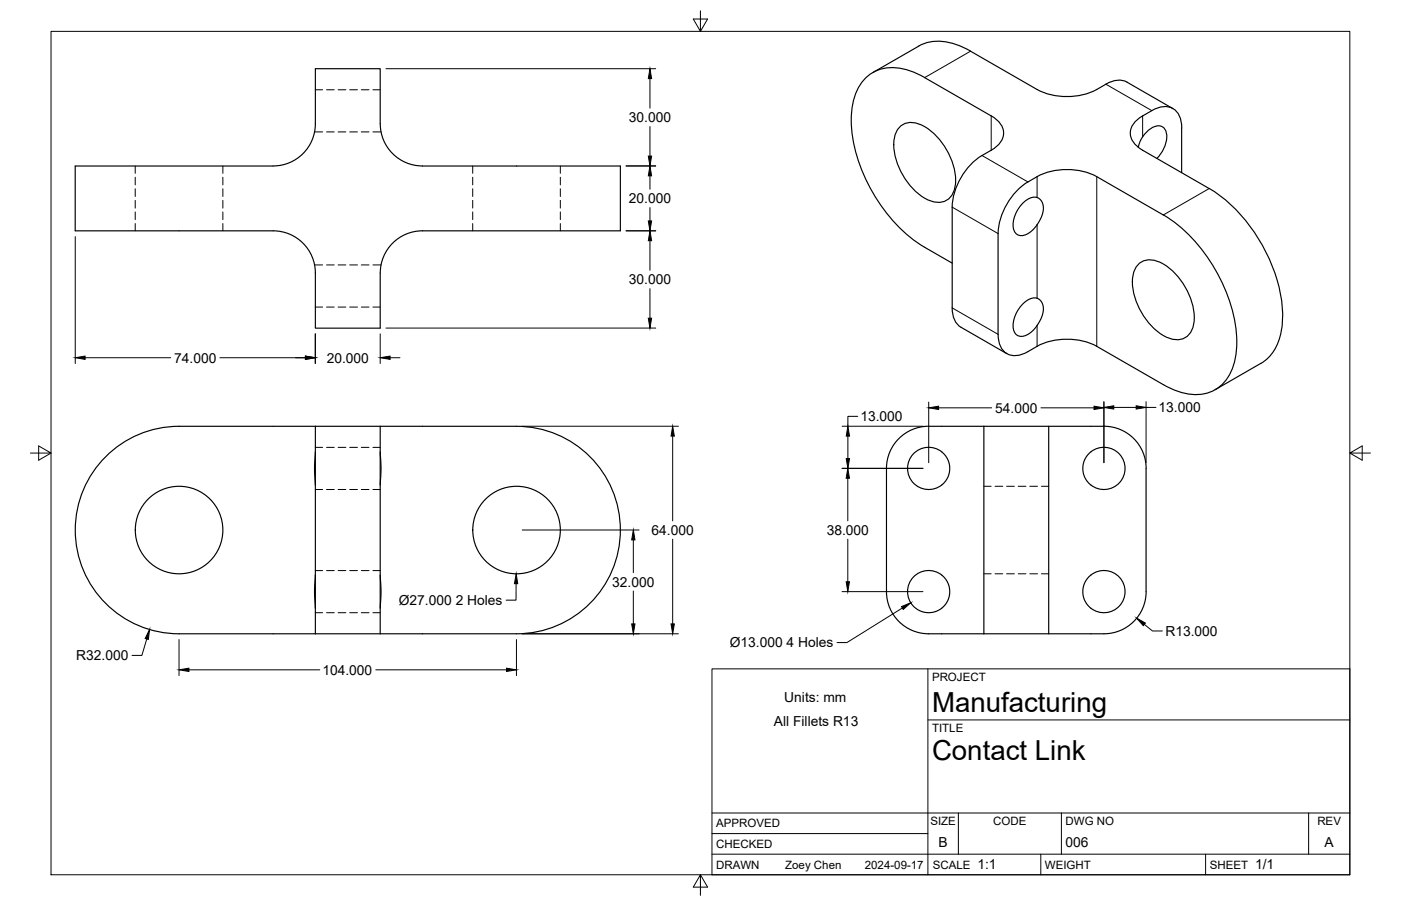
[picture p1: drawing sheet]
<svg xmlns="http://www.w3.org/2000/svg" width="432mm" height="279mm" viewBox="0 0 432 279" stroke-linecap="round" stroke-linejoin="round" font-family="sans-serif">
<!-- layer: Visible -->
<g fill="none" stroke="#000" stroke-width=".36">
<path d="M283.2 14.2a15.3 15.3 0 0 1 14.6 .8l21.8 12.6a21.1 21.1 0 0 0 22.1-2.1 6.1 6.1 0 0 1 5.6-.2l14.2 8.2M283.2 14.2l-14.2 8.2M97.2 38.2a13 13 0 0 1-13 13M97.2 38.2v-17h20v17M117.2 38.2a13 13 0 0 0 13 13M277.2 39.3a6.1 6.1 0 0 1 7.8-.2 20.7 20.7 0 0 1 9.5 17.8 5.5 5.5 0 0 1-8.3 4.8 20.3 20.3 0 0 1-10.7-18.4 6.9 6.9 0 0 1 1.7-4zM285 23.9l20.5 11.8a5.6 5.6 0 0 1 3.3 7.5 8.1 8.1 0 0 1-3.3 3.1 20.5 20.5 0 0 0-12 17.6v31.1a6.6 6.6 0 0 0 2.7 5.9l14.1 8.2M285 23.9a17.1 17.1 0 0 0-14.7-2.2 13.4 13.4 0 0 0-7.6 11.3 42.5 42.5 0 0 0 6.3 26.4 46.6 46.6 0 0 0 16 16.9l8.5 4.9M84.2 51.2h-61v20h61a13 13 0 0 1 13 13v17h20v-13a19.2 19.2 0 0 1 1.2-9.4 13 13 0 0 1 11.8-7.6h61v-20h-61M350.8 45.4l.9-2.4a8.6 8.6 0 0 1 4.9-4.2 2.62 2.62 0 0 1 3 2.9 10.1 10.1 0 0 1-3 7.1M364.2 53.3v-13.9a5.7 5.7 0 0 0-4.9-6.5 14.4 14.4 0 0 0-8.2 3.5 5.2 5.2 0 0 0 0 9.2l21.6 12.5M372.7 58.1a50.2 50.2 0 0 1 22.6 38.1 18.5 18.5 0 0 1-4.5 14.3l-2.1 1.5-14.2 8.2"/>
<path d="M307.6 72v31.1M307.6 72a21 21 0 0 1 15.7-19 20.7 20.7 0 0 1 14.7 1.5l20.6 11.8a50.2 50.2 0 0 1 21.1 29 29.3 29.3 0 0 1-.3 19.3 12 12 0 0 1-15.4 6.4l-3.6-1.4-1.8-1-20.6-11.8a20.6 20.6 0 0 0-21.2 1.6 5.7 5.7 0 0 1-8.1-.9 8.2 8.2 0 0 1-1.1-4.4M319.6 60.9l1.4 1.1 .6 2-.4 2.3-1.6 3M319.7 60.9a5.8 5.8 0 0 0-5.7 3.2 7.9 7.9 0 0 0-1.4 7.2 2.7 2.7 0 0 0 4.2 .7l1.5-1.1 1.4-1.6M319.6 92l1.4 1 .6 2-.4 2.3-1.6 3.1M319.7 92a5.8 5.8 0 0 0-5.7 3.2 7.9 7.9 0 0 0-1.4 7.1 2.7 2.7 0 0 0 4.2 .8l1.5-1.1 1.4-1.6M350.7 81.6a6.1 6.1 0 0 1 7.9-.2 20.7 20.7 0 0 1 9.4 17.9 5.5 5.5 0 0 1-8.2 4.8 20.3 20.3 0 0 1-10.7-18.5 6.9 6.9 0 0 1 1.6-4zM97.2 131.5h-42a32 32 0 0 0-32 32 32 32 0 0 0 32 32h42M97.2 139.3l-.3 4.4 .3 5.9M97.2 131.5v64M97.2 131.5h20M117.2 131.5h42a32 32 0 0 1 32 32 32 32 0 0 1-32 32h-42"/>
<path d="M117.2 139.3l.2 4.4-.2 5.9M117.2 131.5v64M290.2 139.3l1.7 2 .5 1.2 .3 1.5v1.5l-.5 1.6-.7 1.2-1.3 1.3M290.2 139.3a6.5 6.5 0 0 0-8.8 .7 6.5 6.5 0 0 0 0 8.9 6.5 6.5 0 0 0 8.8 .7M303.2 131.5v64M303.2 131.5h20v64h-20M303.2 131.5h-13a18.6 18.6 0 0 0-9.3 1.1 13 13 0 0 0-7.7 11.9v37.9a13 13 0 0 0 13 13.1h17M323.2 131.5h13a18.6 18.6 0 0 1 9.4 1.1 13 13 0 0 1 7.7 11.9M335.4 140.1l.2-.1a6.5 6.5 0 0 1 9.8 .6 6.5 6.5 0 0 1-2.3 9.7 6.5 6.5 0 0 1-9.1-3.9l-.3-1.5 .2-1.8 .7-1.8zM353.2 144.5v38M97.2 177.3l-.3 4.4 .3 5.9M117.2 177.3l.2 4.4-.2 5.9"/>
<path d="M290.2 177.3l1.7 2 .5 1.2 .3 1.5v1.5l-.5 1.6-.7 1.2-1.3 1.3M290.2 177.3a6.5 6.5 0 0 0-8.8 .7 6.5 6.5 0 0 0 0 8.9 6.5 6.5 0 0 0 8.8 .7M335.5 178l.1-.1a6.5 6.5 0 0 1 9.9 .7 6.5 6.5 0 0 1-2.4 9.7 6.5 6.5 0 0 1-9.1-3.9l-.3-1.5 .2-1.9 .7-1.7zM97.2 195.5h20M353.3 182.4a13 13 0 0 1-13.1 13.1h-17"/>
<circle cx="55.2" cy="163.5" r="13.5"/>
<circle cx="159.2" cy="163.5" r="13.5"/>
</g>
<!-- layer: Hidden -->
<g fill="none" stroke="#000" stroke-width=".31">
<path d="M97.2 27.7h2.2M100.6 27.7h2.4M104.2 27.7h2.4M107.8 27.7h2.4M111.4 27.7h2.3M114.9 27.7h2.3M41.7 51.2v2.2M41.7 54.7v2.3M41.7 58.2v2.4M68.7 51.2v2.2M68.7 54.7v2.3M68.7 58.2v2.4"/>
<path d="M96.9 40.7h2.5M100.6 40.7h2.4M104.2 40.7h2.4M107.8 40.7h2.4M111.4 40.7h2.3M114.9 40.7h2.5M145.7 51.2v2.2M145.7 54.7v2.3M145.7 58.2v2.4M172.7 51.2v2.2M172.7 54.7v2.3M172.7 58.2v2.4"/>
<path d="M41.7 61.8v2.4M41.7 65.4v2.3M41.7 68.9v2.3M68.7 61.8v2.4M68.7 65.4v2.3M68.7 68.9v2.3M145.7 61.8v2.4M145.7 65.4v2.3M145.7 68.9v2.3M172.7 61.8v2.4M172.7 65.4v2.3M172.7 68.9v2.3"/>
<path d="M96.9 81.7h2.5M97.2 94.7h2.2M100.6 94.7h2.4M100.6 81.7h2.4M104.2 94.7h2.4M104.2 81.7h2.4M107.8 94.7h2.4M107.8 81.7h2.4M111.4 94.7h2.3M111.4 81.7h2.3M114.9 94.7h2.3M114.9 81.7h2.5"/>
<path d="M97.2 138h2.2M100.6 138h2.4M104.2 138h2.4M107.8 138h2.4M111.4 138h2.3M114.9 138h2.3M97.2 151h2.2M100.6 151h2.4M104.2 151h2.4M107.8 151h2.4M111.4 151h2.3M114.9 151h2.3"/>
<path d="M303.2 150h2.3M306.7 150h2.4M310.2 150h2.4M313.8 150h2.4M317.4 150h2.4M321 150h2.2M97.2 176h2.2M100.6 176h2.4M104.2 176h2.4M107.8 176h2.4M111.4 176h2.3M114.9 176h2.3"/>
<path d="M303.2 177h2.3M306.7 177h2.4M310.2 177h2.4M313.8 177h2.4M317.4 177h2.4M321 177h2.2M97.2 189h2.2M100.6 189h2.4M104.2 189h2.4M107.8 189h2.4M111.4 189h2.3M114.9 189h2.3"/>
</g>
<!-- layer: Visible Narrow -->
<path d="M299.1 15.8l-14.1 8.1M305.5 35.8v10.5M340.8 26l14.2 8.1M352.2 35.8v6.4M302.7 48l14.1 8.1M319.6 54.5v6.4M338 54.5v52.3M372.7 58.1l-14.2 8.2M293.5 63.9l14.1 8.1M319.6 69.3v22.7M293.5 95l14.1 8.1M319.6 100.4v6.4" fill="none" stroke="#000" stroke-width=".31"/>
<!-- layer: Border -->
<path d="M15.7 9.7h400.3v260.1h-400.3zM215.9 3.3v6.4l-2.2-3.8h4.4l-2.2 3.8M9.4 139.7h6.3l-3.8-2.2v4.4l3.8-2.2M416 139.7l3.8 2.2v-4.4l-3.8 2.2h6.4M215.9 269.8l2.2 3.8h-4.4l2.2-3.8v6.3" fill="none" stroke="#000" stroke-width=".31"/>
<!-- layer: Titleblock -->
<path d="M219.4 206.3h196.6v63.5h-196.6zM286 206.3v63.5M286 222h130M219.4 257.1h66.6M219.4 250.7h196.6M295.4 250.7v12.7M327.1 250.7v12.7M403.3 250.7v12.7M219.4 263.4h196.6M320.8 263.4v6.4M371.6 263.4v6.4" fill="none" stroke="#000" stroke-width=".31"/>
<!-- layer: FD_Dimensions -->
<g fill="none" stroke="#000" stroke-width=".31">
<path d="M119 21.2h83.1M200.3 24.2v9.2M200.3 39v9.1M193 51.2h9.1M200.3 54.2v4.2M23.2 73v39.1M193 71.2h9.1M200.3 64v4.1M200.3 74.2v9.2M200.3 89v9.1M26.2 110.3h26.4M67.8 110.3h26.3"/>
<path d="M97.2 103v9.1M117.2 103v9.1M119 101.2h83.1M120.2 110.3h3.1M161 131.4h48.1M207.3 134.5v26.1M259.5 131.4h25M261.3 134.5v6.9M264.4 128.4h-3.1v3M286.2 124v18.7M289.3 125.8h16.3M320.8 125.8h16.4"/>
<path d="M340.2 123.9v18.8M343.3 125.6h6.9M353.2 123.9v18.8M353.2 125.6h3.1M259.5 144.4h25M261.3 147.5v13.1M161 163.4h36M195.2 166.5v10.1M207.3 166.3v26.1M261.3 166.3v13.1M45.2 197l-1.5 5.1h-3M55.2 197.2v11.1"/>
<path d="M159.1 180l-.1 5.1h-3M159.2 197.2v11.1M161 195.5h48.1M195.2 182.3v10.1M259.5 182.5h25M278.1 187.5l-17.1 10.7h-3M352.7 192.6l2.5 2h3M58.2 206.6h40.4M115.8 206.6h40.3"/>
</g>
<g fill="#000" stroke="#000" stroke-width=".31">
<path d="M200.3 21.2l.5 3h-1zM199.8 48.1h1l-.5 3.1zM200.3 51.2l.5 3h-1zM199.8 68.1h1l-.5 3.1zM200.3 71.2l.5 3h-1zM199.8 98.1h1l-.5 3.1zM23.2 110.3l3-.5v1zM94.1 109.8l3.1 .5-3.1 .5zM117.2 110.3l3-.5v1zM207.3 131.4l.5 3.1h-1zM261.3 131.4l.5 3.1h-1zM286.2 125.8l3.1-.5v1z"/>
<path d="M337.2 125.3l3 .5-3 .5zM340.2 125.6l3.1-.5v1.1zM350.2 125.1l3 .5-3 .6zM261.3 144.4l.5 3.1h-1zM260.8 141.4h1l-.5 3zM195.2 163.4l.5 3.1h-1zM260.8 179.4h1l-.5 3.1zM46.1 194.1l-.4 3.1-1-.3zM159.1 177l.5 3h-1zM194.7 192.4h1l-.5 3.1zM206.8 192.4h1l-.5 3.1zM277.9 187.1l2.8-1.2-2.3 2z"/>
<path d="M350.3 190.6l2.7 1.6-.6 .8zM55.2 206.6l3-.5v1zM156.1 206.1l3.1 .5-3.1 .5z"/>
</g>
<g font-size="8.5">
<text x="287.3" y="219.5">Manufacturing</text>
<text x="287.3" y="234.5">Contact Link</text>
</g>
<g font-size="4.3">
<text x="193.8" y="37.7">30.000</text>
<text x="193.8" y="62.7">20.000</text>
<text x="193.8" y="87.7">30.000</text>
<text x="53.7" y="111.8">74.000</text>
<text x="100.7" y="111.8">20.000</text>
<text x="265.2" y="129.9">13.000</text>
<text x="306.7" y="127.3">54.000</text>
<text x="357.1" y="127.1">13.000</text>
<text x="200.8" y="165">64.000</text>
<text x="254.8" y="165">38.000</text>
<text x="188.7" y="181">32.000</text>
<text x="122.9" y="186.5">Ø27.000 2 Holes</text>
<text x="359.2" y="196.1">R13.000</text>
<text x="23.5" y="203.6">R32.000</text>
<text x="224.9" y="199.6">Ø13.000 4 Holes</text>
<text x="99.4" y="208.1">104.000</text>
<text x="241.7" y="216.5">Units: mm</text>
<text x="238.5" y="223.9">All Fillets R13</text>
<text x="289.3" y="261.2">B</text>
<text x="328.4" y="261.2">006</text>
<text x="408.2" y="261.2">A</text>
<text x="301.2" y="268.1">1:1</text>
<text x="386.8" y="268.1">1/1</text>
</g>
<g font-size="3.5">
<text x="287.3" y="210.1">PROJECT</text>
<text x="287.3" y="225.8">TITLE</text>
<text x="220.7" y="255.2">APPROVED</text>
<text x="286.7" y="254.5">SIZE</text>
<text x="306.1" y="254.5">CODE</text>
<text x="328.4" y="254.5">DWG NO</text>
<text x="406" y="254.5">REV</text>
<text x="220.7" y="261.5">CHECKED</text>
<text x="220.7" y="267.9">DRAWN</text>
<text x="242" y="267.9">Zoey Chen</text>
<text x="266.6" y="267.9">2024-09-17</text>
<text x="287.5" y="267.9">SCALE</text>
<text x="322.1" y="267.9">WEIGHT</text>
<text x="372.9" y="267.9">SHEET</text>
</g>
</svg>
